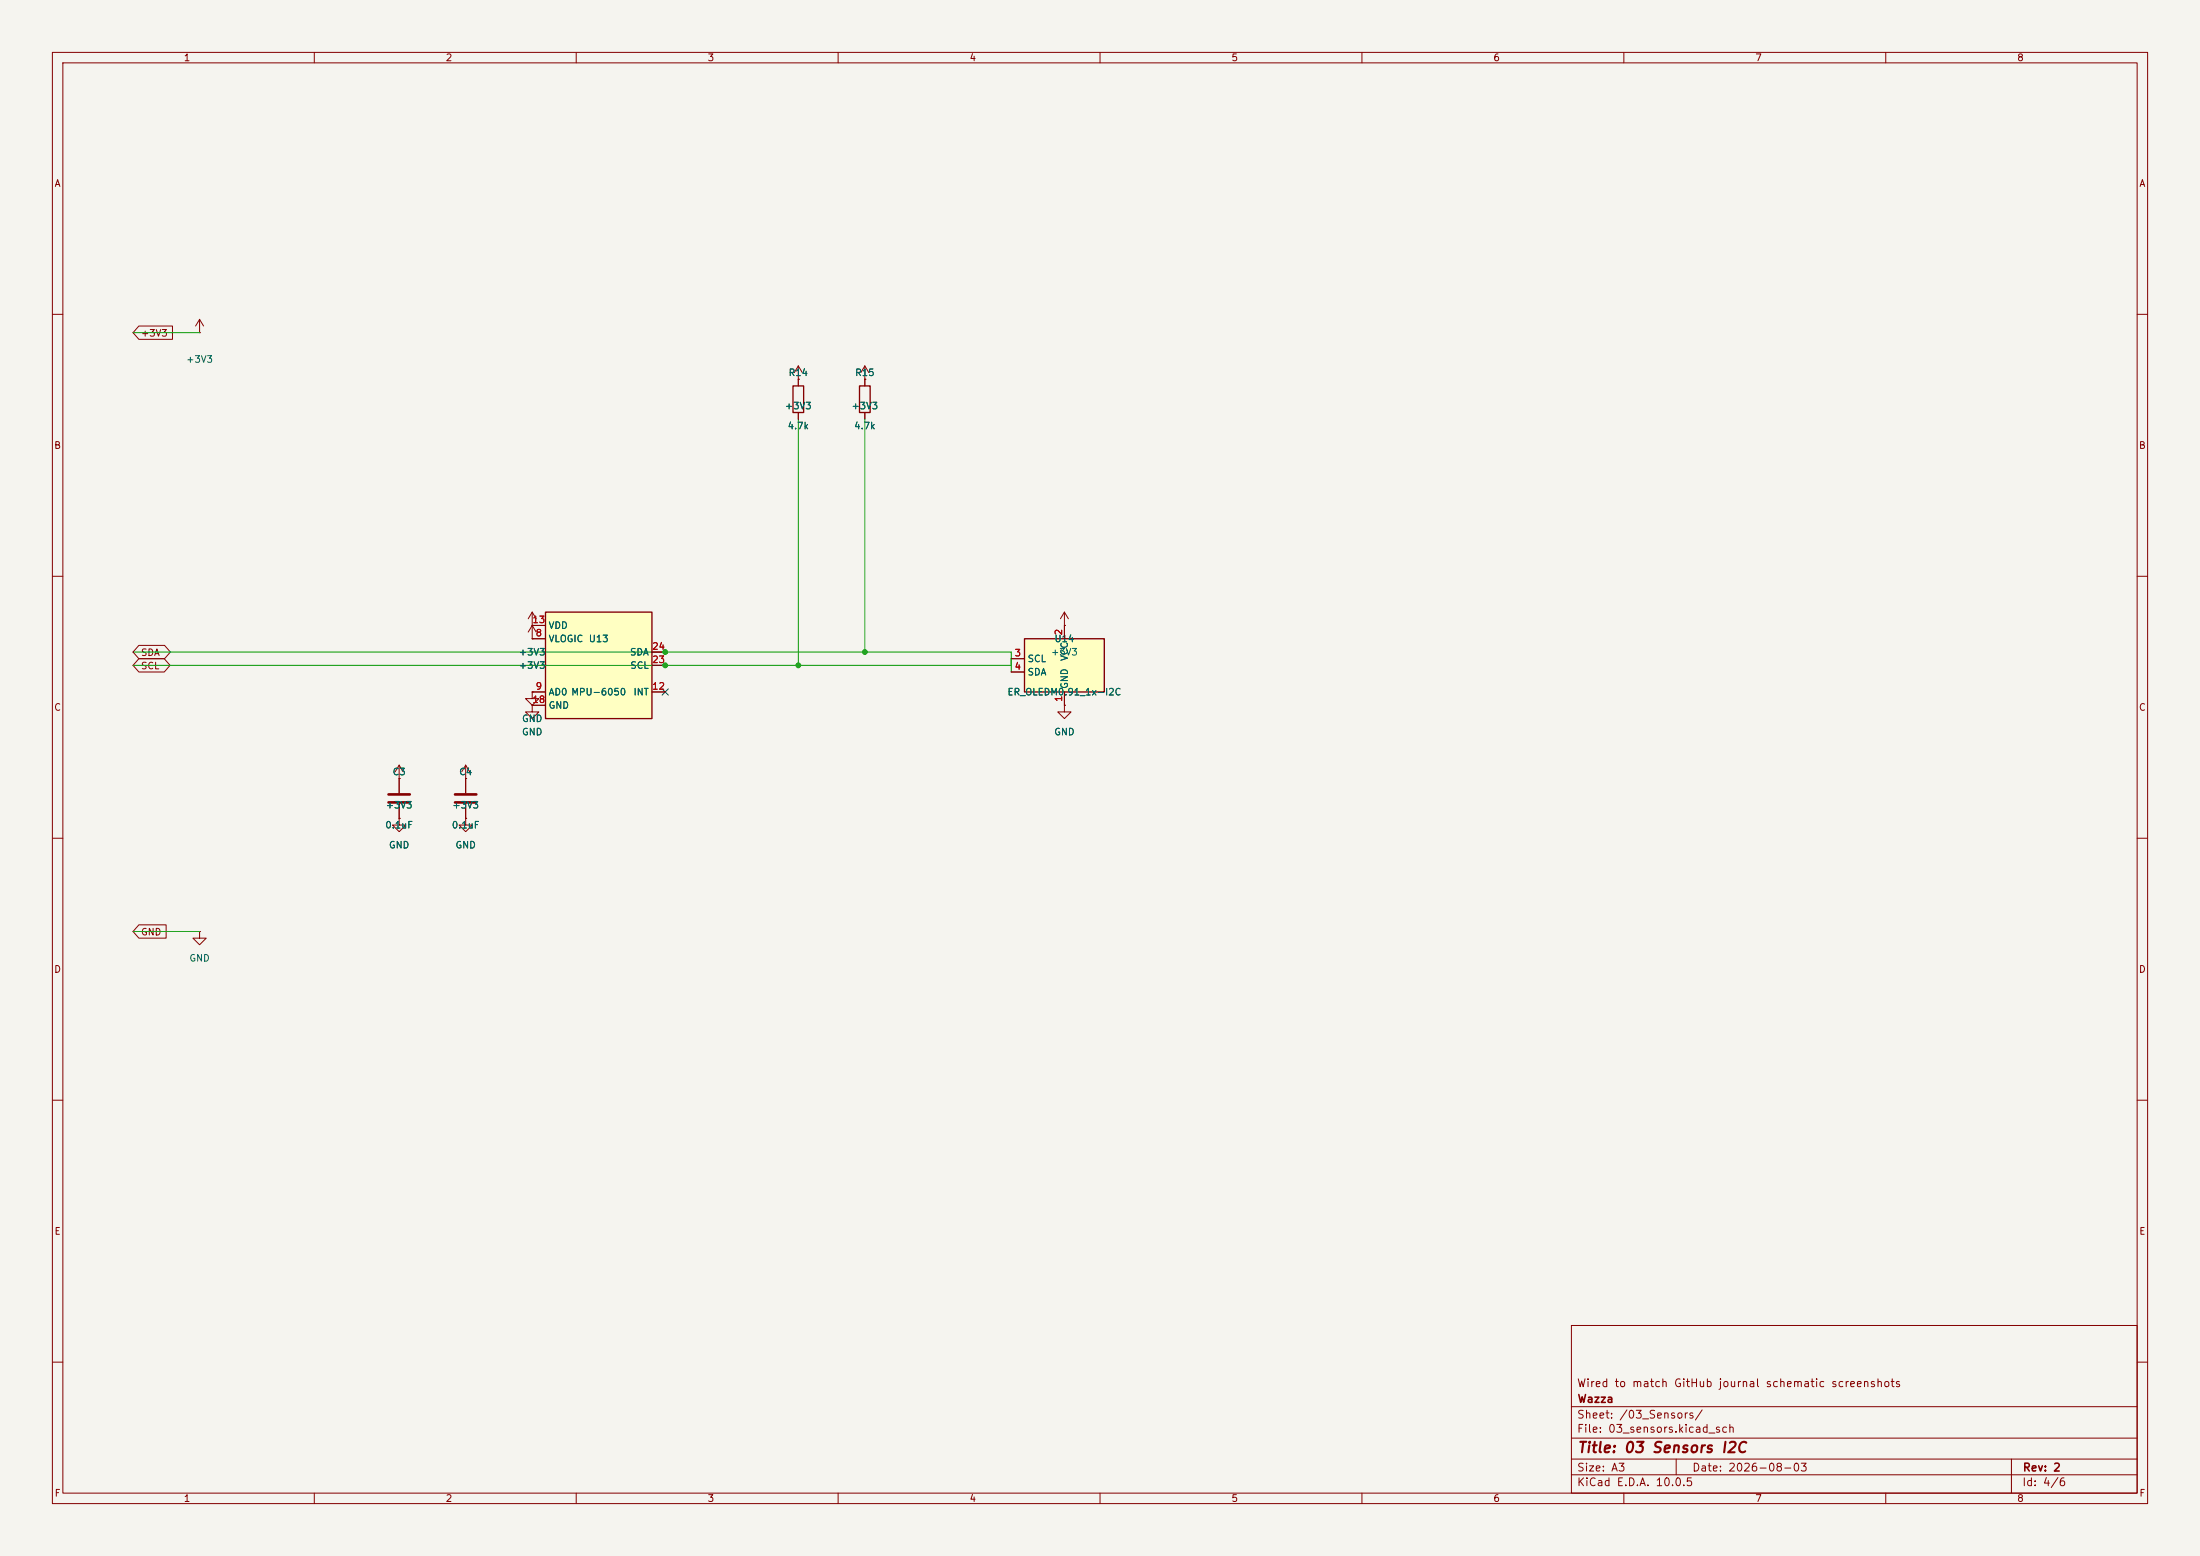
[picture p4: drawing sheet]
(kicad_sch
 (version 20260306)
 (generator "eeschema")
 (generator_version "10.0")
 (paper "A3")
 (title_block
  (title "03 Sensors I2C")
  (date "2026-08-03")
  (rev "2")
  (company "Wazza")
  (comment 1 "Wired to match GitHub journal schematic screenshots"))
(lib_symbols
(symbol "Device:C"
  (pin_numbers (hide yes))
  (pin_names
   (offset 0.254))
  (exclude_from_sim no)
  (in_bom yes)
  (on_board yes)
  (in_pos_files yes)
  (duplicate_pin_numbers_are_jumpers no)
  (property "Reference" "C" (at 0.635 2.54 0) (show_name no) (do_not_autoplace no) (effects (font (size 1.27 1.27)) (justify left)))
  (property "Value" "C" (at 0.635 -2.54 0) (show_name no) (do_not_autoplace no) (effects (font (size 1.27 1.27)) (justify left)))
  (property "Footprint" "" (at 0.9652 -3.81 0) (show_name no) (do_not_autoplace no) (hide yes) (effects (font (size 1.27 1.27))))
  (property "Datasheet" "" (at 0 0 0) (show_name no) (do_not_autoplace no) (hide yes) (effects (font (size 1.27 1.27))))
  (property "Description" "Unpolarized capacitor" (at 0 0 0) (show_name no) (do_not_autoplace no) (hide yes) (effects (font (size 1.27 1.27))))
  (symbol "C_0_1"
   (polyline (pts (xy -2.032 0.762) (xy 2.032 0.762)) (stroke (width 0.508) (type default)) (fill (type none)))
   (polyline (pts (xy -2.032 -0.762) (xy 2.032 -0.762)) (stroke (width 0.508) (type default)) (fill (type none))))
  (symbol "C_1_1"
   (pin passive line (at 0 3.81 270) (length 2.794) (name "" (effects (font (size 1.27 1.27)))) (number "1" (effects (font (size 1.27 1.27)))))
   (pin passive line (at 0 -3.81 90) (length 2.794) (name "" (effects (font (size 1.27 1.27)))) (number "2" (effects (font (size 1.27 1.27))))))
  (embedded_fonts no))
(symbol "Device:R"
  (pin_numbers (hide yes))
  (pin_names
   (offset 0))
  (exclude_from_sim no)
  (in_bom yes)
  (on_board yes)
  (in_pos_files yes)
  (duplicate_pin_numbers_are_jumpers no)
  (property "Reference" "R" (at 2.032 0 90) (show_name no) (do_not_autoplace no) (effects (font (size 1.27 1.27))))
  (property "Value" "R" (at 0 0 90) (show_name no) (do_not_autoplace no) (effects (font (size 1.27 1.27))))
  (property "Footprint" "" (at -1.778 0 90) (show_name no) (do_not_autoplace no) (hide yes) (effects (font (size 1.27 1.27))))
  (property "Datasheet" "" (at 0 0 0) (show_name no) (do_not_autoplace no) (hide yes) (effects (font (size 1.27 1.27))))
  (property "Description" "Resistor" (at 0 0 0) (show_name no) (do_not_autoplace no) (hide yes) (effects (font (size 1.27 1.27))))
  (symbol "R_0_1"
   (rectangle (start -1.016 -2.54) (end 1.016 2.54) (stroke (width 0.254) (type default)) (fill (type none))))
  (symbol "R_1_1"
   (pin passive line (at 0 3.81 270) (length 1.27) (name "" (effects (font (size 1.27 1.27)))) (number "1" (effects (font (size 1.27 1.27)))))
   (pin passive line (at 0 -3.81 90) (length 1.27) (name "" (effects (font (size 1.27 1.27)))) (number "2" (effects (font (size 1.27 1.27))))))
  (embedded_fonts no))
(symbol "Wazza:ER_OLEDM0.91_I2C"
  (exclude_from_sim no)
  (in_bom yes)
  (on_board yes)
  (in_pos_files yes)
  (duplicate_pin_numbers_are_jumpers no)
  (property "Reference" "U" (at 0 7.62 0) (show_name no) (do_not_autoplace no) (effects (font (size 1.27 1.27))))
  (property "Value" "ER_OLEDM0.91_1x-I2C" (at 0 -7.62 0) (show_name no) (do_not_autoplace no) (effects (font (size 1.27 1.27))))
  (property "Footprint" "" (at 0 0 0) (show_name no) (do_not_autoplace no) (hide yes) (effects (font (size 1.27 1.27))))
  (property "Datasheet" "" (at 0 0 0) (show_name no) (do_not_autoplace no) (hide yes) (effects (font (size 1.27 1.27))))
  (property "Description" "" (at 0 0 0) (show_name no) (do_not_autoplace no) (hide yes) (effects (font (size 1.27 1.27))))
  (symbol "ER_OLEDM0.91_I2C_0_1"
   (rectangle (start -7.62 5.08) (end 7.62 -5.08) (stroke (width 0.254) (type default)) (fill (type background))))
  (symbol "ER_OLEDM0.91_I2C_1_1"
   (pin power_in line (at 0 -7.62 90) (length 2.54) (name "GND" (effects (font (size 1.27 1.27)))) (number "1" (effects (font (size 1.27 1.27)))))
   (pin power_in line (at 0 7.62 270) (length 2.54) (name "VCC" (effects (font (size 1.27 1.27)))) (number "2" (effects (font (size 1.27 1.27)))))
   (pin input line (at -10.16 1.27 0) (length 2.54) (name "SCL" (effects (font (size 1.27 1.27)))) (number "3" (effects (font (size 1.27 1.27)))))
   (pin bidirectional line (at -10.16 -1.27 0) (length 2.54) (name "SDA" (effects (font (size 1.27 1.27)))) (number "4" (effects (font (size 1.27 1.27))))))
  (embedded_fonts no))
(symbol "Wazza:MPU-6050"
  (exclude_from_sim no)
  (in_bom yes)
  (on_board yes)
  (in_pos_files yes)
  (duplicate_pin_numbers_are_jumpers no)
  (property "Reference" "U" (at 0 12.7 0) (show_name no) (do_not_autoplace no) (effects (font (size 1.27 1.27))))
  (property "Value" "MPU-6050" (at 0 -12.7 0) (show_name no) (do_not_autoplace no) (effects (font (size 1.27 1.27))))
  (property "Footprint" "Package_LGA:LGA-24_3x3mm_P0.4mm" (at 0 0 0) (show_name no) (do_not_autoplace no) (hide yes) (effects (font (size 1.27 1.27))))
  (property "Datasheet" "" (at 0 0 0) (show_name no) (do_not_autoplace no) (hide yes) (effects (font (size 1.27 1.27))))
  (property "Description" "" (at 0 0 0) (show_name no) (do_not_autoplace no) (hide yes) (effects (font (size 1.27 1.27))))
  (symbol "MPU-6050_0_1"
   (rectangle (start -10.16 10.16) (end 10.16 -10.16) (stroke (width 0.254) (type default)) (fill (type background))))
  (symbol "MPU-6050_1_1"
   (pin power_in line (at -12.7 5.08 0) (length 2.54) (name "VLOGIC" (effects (font (size 1.27 1.27)))) (number "8" (effects (font (size 1.27 1.27)))))
   (pin passive line (at -12.7 -5.08 0) (length 2.54) (name "AD0" (effects (font (size 1.27 1.27)))) (number "9" (effects (font (size 1.27 1.27)))))
   (pin output line (at 12.7 -5.08 180) (length 2.54) (name "INT" (effects (font (size 1.27 1.27)))) (number "12" (effects (font (size 1.27 1.27)))))
   (pin power_in line (at -12.7 7.62 0) (length 2.54) (name "VDD" (effects (font (size 1.27 1.27)))) (number "13" (effects (font (size 1.27 1.27)))))
   (pin power_in line (at -12.7 -7.62 0) (length 2.54) (name "GND" (effects (font (size 1.27 1.27)))) (number "18" (effects (font (size 1.27 1.27)))))
   (pin input line (at 12.7 0 180) (length 2.54) (name "SCL" (effects (font (size 1.27 1.27)))) (number "23" (effects (font (size 1.27 1.27)))))
   (pin bidirectional line (at 12.7 2.54 180) (length 2.54) (name "SDA" (effects (font (size 1.27 1.27)))) (number "24" (effects (font (size 1.27 1.27))))))
  (embedded_fonts no))
(symbol "power:+3V3"
  (power global)
  (pin_numbers (hide yes))
  (pin_names
   (offset 0) (hide yes))
  (exclude_from_sim no)
  (in_bom yes)
  (on_board yes)
  (in_pos_files yes)
  (duplicate_pin_numbers_are_jumpers no)
  (property "Reference" "#PWR" (at 0 -3.81 0) (show_name no) (do_not_autoplace no) (hide yes) (effects (font (size 1.27 1.27))))
  (property "Value" "+3V3" (at 0 3.556 0) (show_name no) (do_not_autoplace no) (effects (font (size 1.27 1.27))))
  (property "Footprint" "" (at 0 0 0) (show_name no) (do_not_autoplace no) (hide yes) (effects (font (size 1.27 1.27))))
  (property "Datasheet" "" (at 0 0 0) (show_name no) (do_not_autoplace no) (hide yes) (effects (font (size 1.27 1.27))))
  (property "Description" "Power symbol creates a global label with name \"+3V3\"" (at 0 0 0) (show_name no) (do_not_autoplace no) (hide yes) (effects (font (size 1.27 1.27))))
  (symbol "+3V3_0_1"
   (polyline (pts (xy -0.762 1.27) (xy 0 2.54)) (stroke (width 0) (type default)) (fill (type none)))
   (polyline (pts (xy 0 2.54) (xy 0.762 1.27)) (stroke (width 0) (type default)) (fill (type none)))
   (polyline (pts (xy 0 0) (xy 0 2.54)) (stroke (width 0) (type default)) (fill (type none))))
  (symbol "+3V3_1_1"
   (pin power_in line (at 0 0 90) (length 0) (name "" (effects (font (size 1.27 1.27)))) (number "1" (effects (font (size 1.27 1.27))))))
  (embedded_fonts no))
(symbol "power:GND"
  (power global)
  (pin_numbers (hide yes))
  (pin_names
   (offset 0) (hide yes))
  (exclude_from_sim no)
  (in_bom yes)
  (on_board yes)
  (in_pos_files yes)
  (duplicate_pin_numbers_are_jumpers no)
  (property "Reference" "#PWR" (at 0 -6.35 0) (show_name no) (do_not_autoplace no) (hide yes) (effects (font (size 1.27 1.27))))
  (property "Value" "GND" (at 0 -3.81 0) (show_name no) (do_not_autoplace no) (effects (font (size 1.27 1.27))))
  (property "Footprint" "" (at 0 0 0) (show_name no) (do_not_autoplace no) (hide yes) (effects (font (size 1.27 1.27))))
  (property "Datasheet" "" (at 0 0 0) (show_name no) (do_not_autoplace no) (hide yes) (effects (font (size 1.27 1.27))))
  (property "Description" "Power symbol creates a global label with name \"GND\" , ground" (at 0 0 0) (show_name no) (do_not_autoplace no) (hide yes) (effects (font (size 1.27 1.27))))
  (symbol "GND_0_1"
   (polyline (pts (xy 0 0) (xy 0 -1.27) (xy 1.27 -1.27) (xy 0 -2.54) (xy -1.27 -1.27) (xy 0 -1.27)) (stroke (width 0) (type default)) (fill (type none))))
  (symbol "GND_1_1"
   (pin power_in line (at 0 0 270) (length 0) (name "" (effects (font (size 1.27 1.27)))) (number "1" (effects (font (size 1.27 1.27))))))
  (embedded_fonts no)))
 (global_label "+3V3"
  (shape input)
  (at 25.4 63.5 0)
  (fields_autoplaced yes)
  (effects (font (size 1.27 1.27)) (justify left))
  (property "Intersheetrefs" "${INTERSHEET_REFS}" (at 25.4 63.5 0) (hide yes) (show_name no) (do_not_autoplace no) (effects (font (size 1.27 1.27)))))
 (wire
  (pts (xy 25.4 63.5) (xy 38.1 63.5))
  (stroke (width 0) (type default)))
 (global_label "GND"
  (shape input)
  (at 25.4 177.8 0)
  (fields_autoplaced yes)
  (effects (font (size 1.27 1.27)) (justify left))
  (property "Intersheetrefs" "${INTERSHEET_REFS}" (at 25.4 177.8 0) (hide yes) (show_name no) (do_not_autoplace no) (effects (font (size 1.27 1.27)))))
 (wire
  (pts (xy 25.4 177.8) (xy 38.1 177.8))
  (stroke (width 0) (type default)))
 (wire
  (pts (xy 127 124.46) (xy 193.04 124.46))
  (stroke (width 0) (type default)))
 (wire
  (pts (xy 193.04 124.46) (xy 193.04 128.27))
  (stroke (width 0) (type default)))
 (wire
  (pts (xy 127 127) (xy 193.04 127))
  (stroke (width 0) (type default)))
 (wire
  (pts (xy 193.04 127) (xy 193.04 125.73))
  (stroke (width 0) (type default)))
 (junction
  (at 165.1 124.46)
  (diameter 0)
  (color 0 0 0 0))
 (junction
  (at 152.4 127)
  (diameter 0)
  (color 0 0 0 0))
 (wire
  (pts (xy 165.1 80.01) (xy 165.1 124.46))
  (stroke (width 0) (type default)))
 (wire
  (pts (xy 152.4 80.01) (xy 152.4 127))
  (stroke (width 0) (type default)))
 (global_label "SDA"
  (shape bidirectional)
  (at 25.4 124.46 0)
  (fields_autoplaced yes)
  (effects (font (size 1.27 1.27)) (justify left))
  (property "Intersheetrefs" "${INTERSHEET_REFS}" (at 25.4 124.46 0) (hide yes) (show_name no) (do_not_autoplace no) (effects (font (size 1.27 1.27)))))
 (global_label "SCL"
  (shape bidirectional)
  (at 25.4 127 0)
  (fields_autoplaced yes)
  (effects (font (size 1.27 1.27)) (justify left))
  (property "Intersheetrefs" "${INTERSHEET_REFS}" (at 25.4 127 0) (hide yes) (show_name no) (do_not_autoplace no) (effects (font (size 1.27 1.27)))))
 (wire
  (pts (xy 25.4 124.46) (xy 127 124.46))
  (stroke (width 0) (type default)))
 (wire
  (pts (xy 25.4 127) (xy 127 127))
  (stroke (width 0) (type default)))
 (junction
  (at 127 124.46)
  (diameter 0)
  (color 0 0 0 0))
 (junction
  (at 127 127)
  (diameter 0)
  (color 0 0 0 0))
 (no_connect
  (at 127 132.08))
 (symbol
  (lib_id "Wazza:MPU-6050")
  (at 114.3 127 0)
  (unit 1)
  (body_style 1)
  (exclude_from_sim no)
  (in_bom yes)
  (on_board yes)
  (in_pos_files yes)
  (dnp no)
  (property "Reference" "U13" (at 114.3 121.92 0) (show_name no) (do_not_autoplace no) (effects (font (size 1.27 1.27))))
  (property "Value" "MPU-6050" (at 114.3 132.08 0) (show_name no) (do_not_autoplace no) (effects (font (size 1.27 1.27))))
  (property "Footprint" "" (at 114.3 127 0) (hide yes) (show_name no) (do_not_autoplace no) (effects (font (size 1.27 1.27))))
  (property "Datasheet" "~" (at 114.3 127 0) (hide yes) (show_name no) (do_not_autoplace no) (effects (font (size 1.27 1.27))))
  (property "Description" "" (at 114.3 127 0) (hide yes) (show_name no) (do_not_autoplace no) (effects (font (size 1.27 1.27))))

  (pin "8")
  (pin "9")
  (pin "12")
  (pin "13")
  (pin "18")
  (pin "23")
  (pin "24"))
 (symbol
  (lib_id "Wazza:ER_OLEDM0.91_I2C")
  (at 203.2 127 0)
  (unit 1)
  (body_style 1)
  (exclude_from_sim no)
  (in_bom yes)
  (on_board yes)
  (in_pos_files yes)
  (dnp no)
  (property "Reference" "U14" (at 203.2 121.92 0) (show_name no) (do_not_autoplace no) (effects (font (size 1.27 1.27))))
  (property "Value" "ER_OLEDM0.91_1x-I2C" (at 203.2 132.08 0) (show_name no) (do_not_autoplace no) (effects (font (size 1.27 1.27))))
  (property "Footprint" "" (at 203.2 127 0) (hide yes) (show_name no) (do_not_autoplace no) (effects (font (size 1.27 1.27))))
  (property "Datasheet" "~" (at 203.2 127 0) (hide yes) (show_name no) (do_not_autoplace no) (effects (font (size 1.27 1.27))))
  (property "Description" "" (at 203.2 127 0) (hide yes) (show_name no) (do_not_autoplace no) (effects (font (size 1.27 1.27))))

  (pin "1")
  (pin "2")
  (pin "3")
  (pin "4"))
 (symbol
  (lib_id "Device:R")
  (at 152.4 76.2 0)
  (unit 1)
  (body_style 1)
  (exclude_from_sim no)
  (in_bom yes)
  (on_board yes)
  (in_pos_files yes)
  (dnp no)
  (property "Reference" "R14" (at 152.4 71.12 0) (show_name no) (do_not_autoplace no) (effects (font (size 1.27 1.27))))
  (property "Value" "4.7k" (at 152.4 81.28 0) (show_name no) (do_not_autoplace no) (effects (font (size 1.27 1.27))))
  (property "Footprint" "" (at 152.4 76.2 0) (hide yes) (show_name no) (do_not_autoplace no) (effects (font (size 1.27 1.27))))
  (property "Datasheet" "~" (at 152.4 76.2 0) (hide yes) (show_name no) (do_not_autoplace no) (effects (font (size 1.27 1.27))))
  (property "Description" "" (at 152.4 76.2 0) (hide yes) (show_name no) (do_not_autoplace no) (effects (font (size 1.27 1.27))))

  (pin "1")
  (pin "2"))
 (symbol
  (lib_id "Device:R")
  (at 165.1 76.2 0)
  (unit 1)
  (body_style 1)
  (exclude_from_sim no)
  (in_bom yes)
  (on_board yes)
  (in_pos_files yes)
  (dnp no)
  (property "Reference" "R15" (at 165.1 71.12 0) (show_name no) (do_not_autoplace no) (effects (font (size 1.27 1.27))))
  (property "Value" "4.7k" (at 165.1 81.28 0) (show_name no) (do_not_autoplace no) (effects (font (size 1.27 1.27))))
  (property "Footprint" "" (at 165.1 76.2 0) (hide yes) (show_name no) (do_not_autoplace no) (effects (font (size 1.27 1.27))))
  (property "Datasheet" "~" (at 165.1 76.2 0) (hide yes) (show_name no) (do_not_autoplace no) (effects (font (size 1.27 1.27))))
  (property "Description" "" (at 165.1 76.2 0) (hide yes) (show_name no) (do_not_autoplace no) (effects (font (size 1.27 1.27))))

  (pin "1")
  (pin "2"))
 (symbol
  (lib_id "Device:C")
  (at 76.2 152.4 0)
  (unit 1)
  (body_style 1)
  (exclude_from_sim no)
  (in_bom yes)
  (on_board yes)
  (in_pos_files yes)
  (dnp no)
  (property "Reference" "C3" (at 76.2 147.32 0) (show_name no) (do_not_autoplace no) (effects (font (size 1.27 1.27))))
  (property "Value" "0.1uF" (at 76.2 157.48 0) (show_name no) (do_not_autoplace no) (effects (font (size 1.27 1.27))))
  (property "Footprint" "" (at 76.2 152.4 0) (hide yes) (show_name no) (do_not_autoplace no) (effects (font (size 1.27 1.27))))
  (property "Datasheet" "~" (at 76.2 152.4 0) (hide yes) (show_name no) (do_not_autoplace no) (effects (font (size 1.27 1.27))))
  (property "Description" "" (at 76.2 152.4 0) (hide yes) (show_name no) (do_not_autoplace no) (effects (font (size 1.27 1.27))))

  (pin "1")
  (pin "2"))
 (symbol
  (lib_id "Device:C")
  (at 88.9 152.4 0)
  (unit 1)
  (body_style 1)
  (exclude_from_sim no)
  (in_bom yes)
  (on_board yes)
  (in_pos_files yes)
  (dnp no)
  (property "Reference" "C4" (at 88.9 147.32 0) (show_name no) (do_not_autoplace no) (effects (font (size 1.27 1.27))))
  (property "Value" "0.1uF" (at 88.9 157.48 0) (show_name no) (do_not_autoplace no) (effects (font (size 1.27 1.27))))
  (property "Footprint" "" (at 88.9 152.4 0) (hide yes) (show_name no) (do_not_autoplace no) (effects (font (size 1.27 1.27))))
  (property "Datasheet" "~" (at 88.9 152.4 0) (hide yes) (show_name no) (do_not_autoplace no) (effects (font (size 1.27 1.27))))
  (property "Description" "" (at 88.9 152.4 0) (hide yes) (show_name no) (do_not_autoplace no) (effects (font (size 1.27 1.27))))

  (pin "1")
  (pin "2"))
 (symbol
  (lib_id "power:+3V3")
  (at 101.6 119.38 0)
  (unit 1)
  (body_style 1)
  (exclude_from_sim no)
  (in_bom no)
  (on_board no)
  (in_pos_files no)
  (dnp no)
  (property "Reference" "#PWR01" (at 101.6 114.3 0) (hide yes) (show_name no) (do_not_autoplace no) (effects (font (size 1.27 1.27))))
  (property "Value" "+3V3" (at 101.6 124.46 0) (show_name no) (do_not_autoplace no) (effects (font (size 1.27 1.27))))
  (property "Footprint" "" (at 101.6 119.38 0) (hide yes) (show_name no) (do_not_autoplace no) (effects (font (size 1.27 1.27))))
  (property "Datasheet" "~" (at 101.6 119.38 0) (hide yes) (show_name no) (do_not_autoplace no) (effects (font (size 1.27 1.27))))
  (property "Description" "" (at 101.6 119.38 0) (hide yes) (show_name no) (do_not_autoplace no) (effects (font (size 1.27 1.27))))

  (pin "1"))
 (symbol
  (lib_id "power:+3V3")
  (at 101.6 121.92 0)
  (unit 1)
  (body_style 1)
  (exclude_from_sim no)
  (in_bom no)
  (on_board no)
  (in_pos_files no)
  (dnp no)
  (property "Reference" "#PWR02" (at 101.6 116.84 0) (hide yes) (show_name no) (do_not_autoplace no) (effects (font (size 1.27 1.27))))
  (property "Value" "+3V3" (at 101.6 127 0) (show_name no) (do_not_autoplace no) (effects (font (size 1.27 1.27))))
  (property "Footprint" "" (at 101.6 121.92 0) (hide yes) (show_name no) (do_not_autoplace no) (effects (font (size 1.27 1.27))))
  (property "Datasheet" "~" (at 101.6 121.92 0) (hide yes) (show_name no) (do_not_autoplace no) (effects (font (size 1.27 1.27))))
  (property "Description" "" (at 101.6 121.92 0) (hide yes) (show_name no) (do_not_autoplace no) (effects (font (size 1.27 1.27))))

  (pin "1"))
 (symbol
  (lib_id "power:+3V3")
  (at 203.2 119.38 0)
  (unit 1)
  (body_style 1)
  (exclude_from_sim no)
  (in_bom no)
  (on_board no)
  (in_pos_files no)
  (dnp no)
  (property "Reference" "#PWR03" (at 203.2 114.3 0) (hide yes) (show_name no) (do_not_autoplace no) (effects (font (size 1.27 1.27))))
  (property "Value" "+3V3" (at 203.2 124.46 0) (show_name no) (do_not_autoplace no) (effects (font (size 1.27 1.27))))
  (property "Footprint" "" (at 203.2 119.38 0) (hide yes) (show_name no) (do_not_autoplace no) (effects (font (size 1.27 1.27))))
  (property "Datasheet" "~" (at 203.2 119.38 0) (hide yes) (show_name no) (do_not_autoplace no) (effects (font (size 1.27 1.27))))
  (property "Description" "" (at 203.2 119.38 0) (hide yes) (show_name no) (do_not_autoplace no) (effects (font (size 1.27 1.27))))

  (pin "1"))
 (symbol
  (lib_id "power:GND")
  (at 101.6 134.62 0)
  (unit 1)
  (body_style 1)
  (exclude_from_sim no)
  (in_bom no)
  (on_board no)
  (in_pos_files no)
  (dnp no)
  (property "Reference" "#PWR04" (at 101.6 129.54 0) (hide yes) (show_name no) (do_not_autoplace no) (effects (font (size 1.27 1.27))))
  (property "Value" "GND" (at 101.6 139.7 0) (show_name no) (do_not_autoplace no) (effects (font (size 1.27 1.27))))
  (property "Footprint" "" (at 101.6 134.62 0) (hide yes) (show_name no) (do_not_autoplace no) (effects (font (size 1.27 1.27))))
  (property "Datasheet" "~" (at 101.6 134.62 0) (hide yes) (show_name no) (do_not_autoplace no) (effects (font (size 1.27 1.27))))
  (property "Description" "" (at 101.6 134.62 0) (hide yes) (show_name no) (do_not_autoplace no) (effects (font (size 1.27 1.27))))

  (pin "1"))
 (symbol
  (lib_id "power:GND")
  (at 203.2 134.62 0)
  (unit 1)
  (body_style 1)
  (exclude_from_sim no)
  (in_bom no)
  (on_board no)
  (in_pos_files no)
  (dnp no)
  (property "Reference" "#PWR05" (at 203.2 129.54 0) (hide yes) (show_name no) (do_not_autoplace no) (effects (font (size 1.27 1.27))))
  (property "Value" "GND" (at 203.2 139.7 0) (show_name no) (do_not_autoplace no) (effects (font (size 1.27 1.27))))
  (property "Footprint" "" (at 203.2 134.62 0) (hide yes) (show_name no) (do_not_autoplace no) (effects (font (size 1.27 1.27))))
  (property "Datasheet" "~" (at 203.2 134.62 0) (hide yes) (show_name no) (do_not_autoplace no) (effects (font (size 1.27 1.27))))
  (property "Description" "" (at 203.2 134.62 0) (hide yes) (show_name no) (do_not_autoplace no) (effects (font (size 1.27 1.27))))

  (pin "1"))
 (symbol
  (lib_id "power:GND")
  (at 101.6 132.08 0)
  (unit 1)
  (body_style 1)
  (exclude_from_sim no)
  (in_bom no)
  (on_board no)
  (in_pos_files no)
  (dnp no)
  (property "Reference" "#PWR06" (at 101.6 127 0) (hide yes) (show_name no) (do_not_autoplace no) (effects (font (size 1.27 1.27))))
  (property "Value" "GND" (at 101.6 137.16 0) (show_name no) (do_not_autoplace no) (effects (font (size 1.27 1.27))))
  (property "Footprint" "" (at 101.6 132.08 0) (hide yes) (show_name no) (do_not_autoplace no) (effects (font (size 1.27 1.27))))
  (property "Datasheet" "~" (at 101.6 132.08 0) (hide yes) (show_name no) (do_not_autoplace no) (effects (font (size 1.27 1.27))))
  (property "Description" "" (at 101.6 132.08 0) (hide yes) (show_name no) (do_not_autoplace no) (effects (font (size 1.27 1.27))))

  (pin "1"))
 (symbol
  (lib_id "power:+3V3")
  (at 152.4 72.39 0)
  (unit 1)
  (body_style 1)
  (exclude_from_sim no)
  (in_bom no)
  (on_board no)
  (in_pos_files no)
  (dnp no)
  (property "Reference" "#PWR07" (at 152.4 67.31 0) (hide yes) (show_name no) (do_not_autoplace no) (effects (font (size 1.27 1.27))))
  (property "Value" "+3V3" (at 152.4 77.47 0) (show_name no) (do_not_autoplace no) (effects (font (size 1.27 1.27))))
  (property "Footprint" "" (at 152.4 72.39 0) (hide yes) (show_name no) (do_not_autoplace no) (effects (font (size 1.27 1.27))))
  (property "Datasheet" "~" (at 152.4 72.39 0) (hide yes) (show_name no) (do_not_autoplace no) (effects (font (size 1.27 1.27))))
  (property "Description" "" (at 152.4 72.39 0) (hide yes) (show_name no) (do_not_autoplace no) (effects (font (size 1.27 1.27))))

  (pin "1"))
 (symbol
  (lib_id "power:+3V3")
  (at 165.1 72.39 0)
  (unit 1)
  (body_style 1)
  (exclude_from_sim no)
  (in_bom no)
  (on_board no)
  (in_pos_files no)
  (dnp no)
  (property "Reference" "#PWR08" (at 165.1 67.31 0) (hide yes) (show_name no) (do_not_autoplace no) (effects (font (size 1.27 1.27))))
  (property "Value" "+3V3" (at 165.1 77.47 0) (show_name no) (do_not_autoplace no) (effects (font (size 1.27 1.27))))
  (property "Footprint" "" (at 165.1 72.39 0) (hide yes) (show_name no) (do_not_autoplace no) (effects (font (size 1.27 1.27))))
  (property "Datasheet" "~" (at 165.1 72.39 0) (hide yes) (show_name no) (do_not_autoplace no) (effects (font (size 1.27 1.27))))
  (property "Description" "" (at 165.1 72.39 0) (hide yes) (show_name no) (do_not_autoplace no) (effects (font (size 1.27 1.27))))

  (pin "1"))
 (symbol
  (lib_id "power:+3V3")
  (at 76.2 148.59 0)
  (unit 1)
  (body_style 1)
  (exclude_from_sim no)
  (in_bom no)
  (on_board no)
  (in_pos_files no)
  (dnp no)
  (property "Reference" "#PWR09" (at 76.2 143.51 0) (hide yes) (show_name no) (do_not_autoplace no) (effects (font (size 1.27 1.27))))
  (property "Value" "+3V3" (at 76.2 153.67 0) (show_name no) (do_not_autoplace no) (effects (font (size 1.27 1.27))))
  (property "Footprint" "" (at 76.2 148.59 0) (hide yes) (show_name no) (do_not_autoplace no) (effects (font (size 1.27 1.27))))
  (property "Datasheet" "~" (at 76.2 148.59 0) (hide yes) (show_name no) (do_not_autoplace no) (effects (font (size 1.27 1.27))))
  (property "Description" "" (at 76.2 148.59 0) (hide yes) (show_name no) (do_not_autoplace no) (effects (font (size 1.27 1.27))))

  (pin "1"))
 (symbol
  (lib_id "power:+3V3")
  (at 88.9 148.59 0)
  (unit 1)
  (body_style 1)
  (exclude_from_sim no)
  (in_bom no)
  (on_board no)
  (in_pos_files no)
  (dnp no)
  (property "Reference" "#PWR10" (at 88.9 143.51 0) (hide yes) (show_name no) (do_not_autoplace no) (effects (font (size 1.27 1.27))))
  (property "Value" "+3V3" (at 88.9 153.67 0) (show_name no) (do_not_autoplace no) (effects (font (size 1.27 1.27))))
  (property "Footprint" "" (at 88.9 148.59 0) (hide yes) (show_name no) (do_not_autoplace no) (effects (font (size 1.27 1.27))))
  (property "Datasheet" "~" (at 88.9 148.59 0) (hide yes) (show_name no) (do_not_autoplace no) (effects (font (size 1.27 1.27))))
  (property "Description" "" (at 88.9 148.59 0) (hide yes) (show_name no) (do_not_autoplace no) (effects (font (size 1.27 1.27))))

  (pin "1"))
 (symbol
  (lib_id "power:GND")
  (at 76.2 156.21 0)
  (unit 1)
  (body_style 1)
  (exclude_from_sim no)
  (in_bom no)
  (on_board no)
  (in_pos_files no)
  (dnp no)
  (property "Reference" "#PWR11" (at 76.2 151.13 0) (hide yes) (show_name no) (do_not_autoplace no) (effects (font (size 1.27 1.27))))
  (property "Value" "GND" (at 76.2 161.29 0) (show_name no) (do_not_autoplace no) (effects (font (size 1.27 1.27))))
  (property "Footprint" "" (at 76.2 156.21 0) (hide yes) (show_name no) (do_not_autoplace no) (effects (font (size 1.27 1.27))))
  (property "Datasheet" "~" (at 76.2 156.21 0) (hide yes) (show_name no) (do_not_autoplace no) (effects (font (size 1.27 1.27))))
  (property "Description" "" (at 76.2 156.21 0) (hide yes) (show_name no) (do_not_autoplace no) (effects (font (size 1.27 1.27))))

  (pin "1"))
 (symbol
  (lib_id "power:GND")
  (at 88.9 156.21 0)
  (unit 1)
  (body_style 1)
  (exclude_from_sim no)
  (in_bom no)
  (on_board no)
  (in_pos_files no)
  (dnp no)
  (property "Reference" "#PWR12" (at 88.9 151.13 0) (hide yes) (show_name no) (do_not_autoplace no) (effects (font (size 1.27 1.27))))
  (property "Value" "GND" (at 88.9 161.29 0) (show_name no) (do_not_autoplace no) (effects (font (size 1.27 1.27))))
  (property "Footprint" "" (at 88.9 156.21 0) (hide yes) (show_name no) (do_not_autoplace no) (effects (font (size 1.27 1.27))))
  (property "Datasheet" "~" (at 88.9 156.21 0) (hide yes) (show_name no) (do_not_autoplace no) (effects (font (size 1.27 1.27))))
  (property "Description" "" (at 88.9 156.21 0) (hide yes) (show_name no) (do_not_autoplace no) (effects (font (size 1.27 1.27))))

  (pin "1"))
 (symbol
  (lib_id "power:+3V3")
  (at 38.1 63.5 0)
  (unit 1)
  (body_style 1)
  (exclude_from_sim no)
  (in_bom no)
  (on_board no)
  (in_pos_files no)
  (dnp no)
  (property "Reference" "#PWR13" (at 38.1 58.42 0) (hide yes) (show_name no) (do_not_autoplace no) (effects (font (size 1.27 1.27))))
  (property "Value" "+3V3" (at 38.1 68.58 0) (show_name no) (do_not_autoplace no) (effects (font (size 1.27 1.27))))
  (property "Footprint" "" (at 38.1 63.5 0) (hide yes) (show_name no) (do_not_autoplace no) (effects (font (size 1.27 1.27))))
  (property "Datasheet" "~" (at 38.1 63.5 0) (hide yes) (show_name no) (do_not_autoplace no) (effects (font (size 1.27 1.27))))
  (property "Description" "" (at 38.1 63.5 0) (hide yes) (show_name no) (do_not_autoplace no) (effects (font (size 1.27 1.27))))

  (pin "1"))
 (symbol
  (lib_id "power:GND")
  (at 38.1 177.8 0)
  (unit 1)
  (body_style 1)
  (exclude_from_sim no)
  (in_bom no)
  (on_board no)
  (in_pos_files no)
  (dnp no)
  (property "Reference" "#PWR14" (at 38.1 172.72 0) (hide yes) (show_name no) (do_not_autoplace no) (effects (font (size 1.27 1.27))))
  (property "Value" "GND" (at 38.1 182.88 0) (show_name no) (do_not_autoplace no) (effects (font (size 1.27 1.27))))
  (property "Footprint" "" (at 38.1 177.8 0) (hide yes) (show_name no) (do_not_autoplace no) (effects (font (size 1.27 1.27))))
  (property "Datasheet" "~" (at 38.1 177.8 0) (hide yes) (show_name no) (do_not_autoplace no) (effects (font (size 1.27 1.27))))
  (property "Description" "" (at 38.1 177.8 0) (hide yes) (show_name no) (do_not_autoplace no) (effects (font (size 1.27 1.27))))

  (pin "1"))
 (embedded_fonts no))
